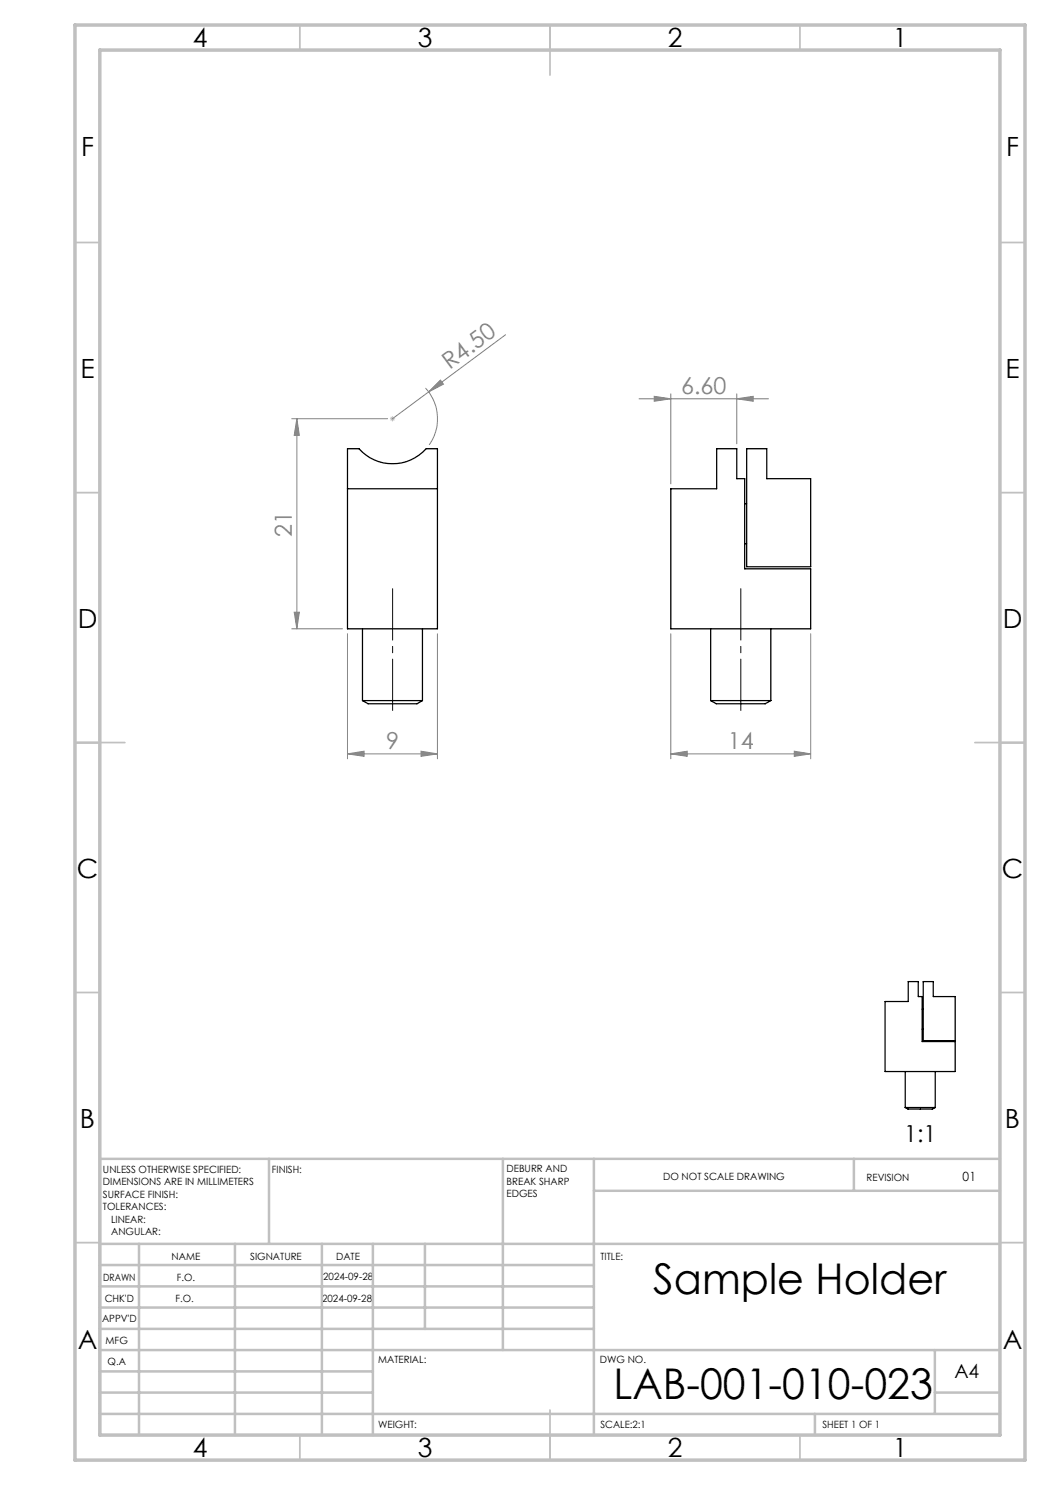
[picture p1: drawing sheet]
<svg xmlns="http://www.w3.org/2000/svg" width="210mm" height="297mm" viewBox="0 0 210 297" stroke-linecap="round" stroke-linejoin="round" font-family="sans-serif">
<g fill="none" stroke="#000" stroke-width=".25">
<path d="M69.5 89.7h2.3a9 9 0 0 0 13.4 0h2.3v36.1h-18zM69.5 97.8h18M134.2 97.8h9.1v-8.1h4.1v6h1.5v18.1h13.2v12h-27.9zM149.3 89.7h4.1v6h8.7v17.6h-12.8zM148.9 100.7h.4M148.9 108.8h.4M72.5 125.8v14.3M84.5 125.8v14.3M142.1 125.8v14.3M154.2 125.8v14.3M72.5 140.1h12M72.5 140.1l1.1 .7h9.8l1.1-.7"/>
<path d="M142.1 140.1l1.2 .7h9.7l1.2-.7M142.1 140.1h12.1M184.6 196.3h2.1v3h4.3v8.8h-6.4zM177 200.3h4.6v-4h2.1v3h.7v9h6.6v6h-14zM181 214.3v7.2M184.4 201.8h.2M184.4 205.8h.2M187 214.3v7.2M181 221.5l.6 .3h4.9l.5-.3M181 221.5h6"/>
</g>
<g fill="none" stroke="#808080" stroke-width=".2">
<path d="M85.1 77.6a9.1 9.1 0 0 1 .7 11.4M88.1 76l.6 .8-3 1.6zM101.1 67l-22.6 16.7M127.8 79.8h25.9M130.8 79.3l3.4 .5-3.4 .5zM134.2 78.8v18M147.4 79.8l3.2-.5v1zM147.4 78.8v10M58.3 83.7h19.2M59.4 83.7v42.1M59.4 83.7l.5 3.4h-1.1zM58.3 125.8h10.2"/>
<path d="M58.8 122.4h1.1l-.5 3.4zM69.5 126.7v25.1M87.5 126.7v25.1M134.2 126.7v25.1M162.1 126.7v25.1M69.5 150.8l3.3-.6v1.1zM69.5 150.8h18M84.2 150.2l3.3 .6-3.3 .5zM134.2 150.8l3.2-.6v1.1zM134.2 150.8h27.9M158.9 150.2l3.2 .6-3.2 .5z"/>
</g>
<path d="M78 83.7h1M78.1 83.4l.7 .7M78.5 83.3v1M78.8 83.4l-.7 .7" fill="none" stroke="#c0c0c0" stroke-width=".2"/>
<path d="M78.5 142.1v-24.4M148.2 142.1v-24.4" fill="none" stroke="#000" stroke-width=".2" stroke-dasharray="15.2 1.3 1.3 1.3" stroke-dashoffset="5"/>
<g fill="none" stroke="#c0c0c0" stroke-width=".35">
<path d="M60 5v5M110 5v10M160 5v5M15 48.5h5M200 48.5h5M15 98.5h5M200 98.5h5M15 148.5h10M195 148.5h10M15 198.5h5M200 198.5h5M15 248.5h5"/>
<path d="M200 248.5h5M60 287v5M110 282v10M160 287v5"/>
</g>
<g fill="none" stroke="#c0c0c0" stroke-width=".5">
<path d="M53.8 231.8v17M100.6 231.8v38.2M118.8 231.8v55.2M118.8 238.2h81.2M170.8 231.8v6.4M200 231.8h-180v55.2M20 248.8h180M20 257.3h98.8M20 253h98.8M27.8 248.8v38.2M47 248.8v38.2M64.4 248.8v38.2"/>
<path d="M74.6 248.8v38.2M85 248.8v17M20 265.8h98.8M20 261.5h98.8M20 278.5h54.6M20 274.3h54.6M20 270h180M187 278.5h13M187 270v12.8M20 282.8h180M163 282.8v4.2"/>
</g>
<path d="M15 5h190v287h-190zM20 10h180v277h-180z" fill="none" stroke="#c0c0c0" stroke-width=".7"/>
<g fill="#808080">
<path d="M88.1 76l.6 .8-3 1.6z"/>
<path d="M59.4 83.7l.5 3.4h-1.1zM58.8 122.4h1.1l-.5 3.4z"/>
<path d="M158.9 150.2l3.2 .6-3.2 .5zM134.2 150.8l3.2-.6v1.1z"/>
<path d="M130.8 79.3l3.4 .5-3.4 .5zM147.4 79.8l3.2-.5v1z"/>
<path d="M69.5 150.8l3.3-.6v1.1zM84.2 150.2l3.3 .6-3.3 .5z"/>
</g>
<g font-size="8.5">
<text x="130.7" y="258.8">Sample Holder</text>
<text x="122.7" y="279.7">LAB-001-010-023</text>
</g>
<g font-size="5.3">
<text x="38.5" y="9.5">4</text>
<text x="83.5" y="9.5">3</text>
<text x="133.6" y="9.5">2</text>
<text x="178.6" y="9.5">1</text>
<text x="16.2" y="31.3">F</text>
<text x="201.2" y="31.3">F</text>
<text x="16.1" y="75.5">E</text>
<text x="201.1" y="75.5">E</text>
<text x="15.5" y="125.5">D</text>
<text x="200.5" y="125.5">D</text>
<text x="15.4" y="175.5">C</text>
<text x="200.4" y="175.5">C</text>
<text x="16" y="225.5">B</text>
<text x="201" y="225.5">B</text>
<text x="15.5" y="269.8">A</text>
<text x="200.5" y="269.8">A</text>
<text x="38.5" y="291.5">4</text>
<text x="83.5" y="291.5">3</text>
<text x="133.6" y="291.5">2</text>
<text x="178.6" y="291.5">1</text>
</g>
<g font-size="4.7" fill="#808080">
<text x="89.9" y="74" transform="rotate(-37 89.9 74)">R4.50</text>
<text x="136.2" y="78.7">6.60</text>
<text x="58.4" y="107.3" transform="rotate(-90 58.4 107.3)">21</text>
<text x="77.2" y="149.7">9</text>
<text x="145.6" y="149.7">14</text>
</g>
<text font-size="4.7" x="180.8" y="228.4">1:1</text>
<text font-size="3.9" x="190.9" y="275.5">A4</text>
<text font-size="2.5" x="192.5" y="236.1">01</text>
<g font-size="2">
<text x="20.6" y="234.6">UNLESS OTHERWISE SPECIFIED:</text>
<text x="20.6" y="237.1">DIMENSIONS ARE IN MILLIMETERS</text>
<text x="20.6" y="239.6">SURFACE FINISH:</text>
<text x="54.4" y="234.6">FINISH:</text>
<text x="101.3" y="234.5">DEBURR AND</text>
<text x="101.3" y="237">BREAK SHARP</text>
<text x="101.3" y="239.5">EDGES</text>
<text x="132.6" y="236">DO NOT SCALE DRAWING</text>
<text x="173.3" y="236.2">REVISION</text>
<text x="20.6" y="242.1">TOLERANCES:</text>
<text x="22.2" y="244.6">LINEAR:</text>
<text x="22.2" y="247.1">ANGULAR:</text>
<text x="34.3" y="252">NAME</text>
<text x="50" y="251.9">SIGNATURE</text>
<text x="67.2" y="251.9">DATE</text>
<text x="120.1" y="251.9">TITLE:</text>
<text x="20.6" y="256.1">DRAWN</text>
<text x="35.3" y="256.1">F.O.</text>
<text x="64.6" y="255.9">2024-09-28</text>
<text x="20.9" y="260.3">CHK'D</text>
<text x="35.1" y="260.3">F.O.</text>
<text x="64.4" y="260.3">2024-09-28</text>
<text x="20.4" y="264.4">APPV'D</text>
<text x="21.1" y="268.8">MFG</text>
<text x="21.5" y="273">Q.A</text>
<text x="75.6" y="272.5">MATERIAL:</text>
<text x="120" y="272.5">DWG NO.</text>
<text x="75.6" y="285.5">WEIGHT:</text>
<text x="120.1" y="285.6">SCALE:2:1</text>
<text x="164.5" y="285.6">SHEET 1 OF 1</text>
</g>
</svg>
